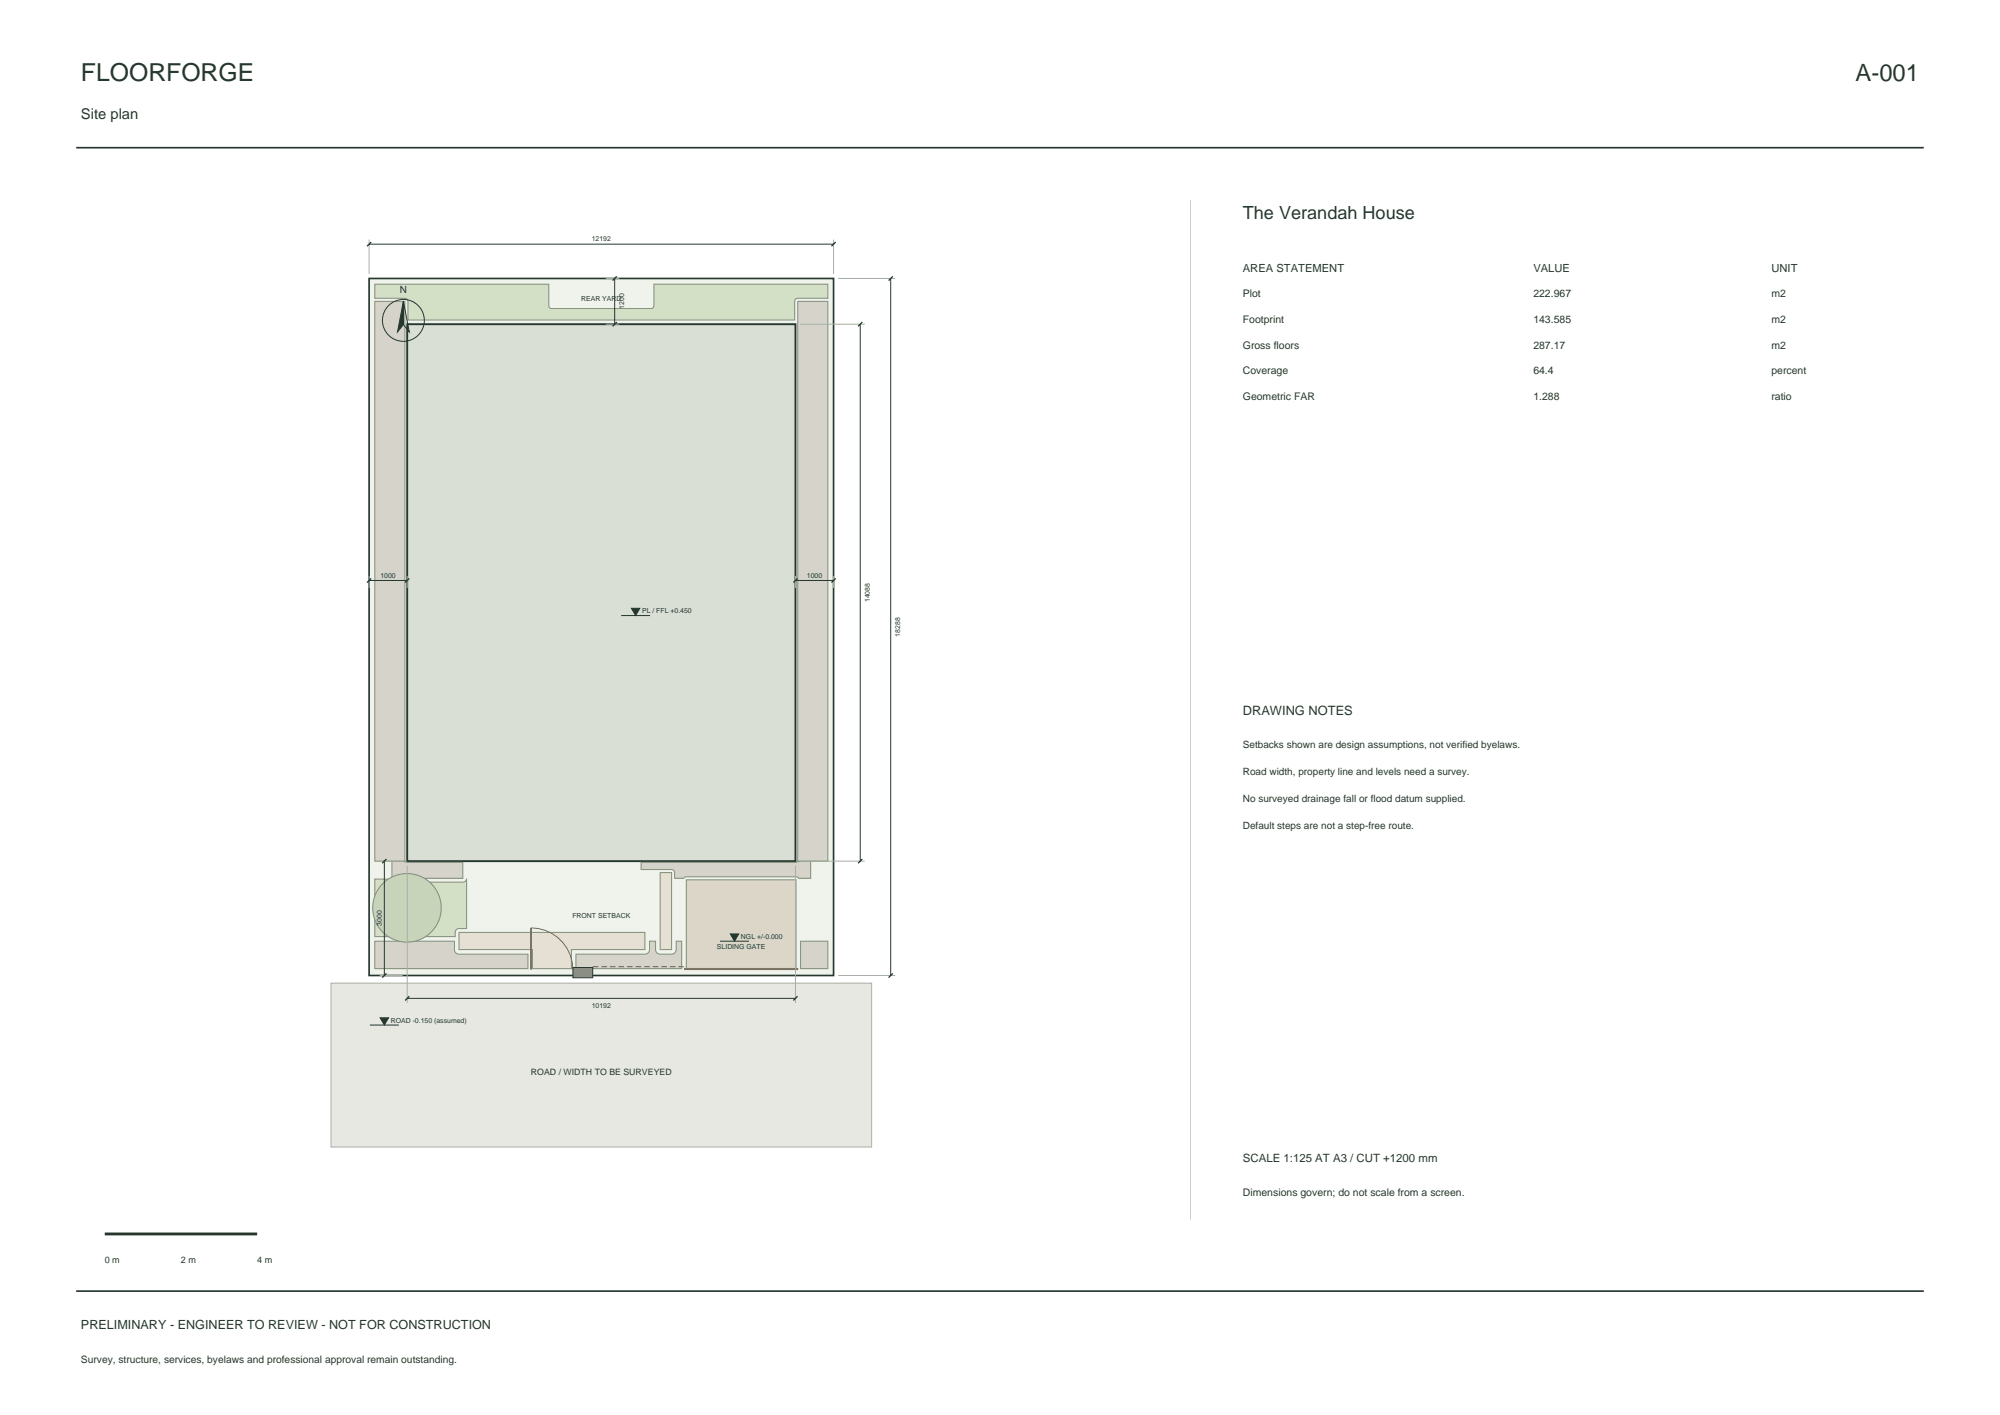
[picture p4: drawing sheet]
<svg xmlns="http://www.w3.org/2000/svg" width="420mm" height="297mm" viewBox="0 0 420 297" stroke-linecap="round" stroke-linejoin="round" font-family="sans-serif">
<path d="M16 31h388M16 271h388" fill="none" stroke="#25372f" stroke-width=".35"/>
<path d="M77.5 58.4h97.5v146.4h-97.5z" fill-rule="evenodd" fill="#f0f3eb" stroke="#25372f" stroke-width=".35"/>
<path d="M85.5 68h81.5v112.8h-81.5z" fill-rule="evenodd" fill="#dadfd6" stroke="#25372f" stroke-width=".4"/>
<path d="M69.5 206.4h113.5v34.4h-113.5z" fill-rule="evenodd" fill="#e8e8e2" stroke="#a8afa4" stroke-width=".21"/>
<g fill="#e5e0d3" stroke="#819076" stroke-width=".21">
<path d="M96.4 195.7h39v3.6h-15.4v4h-8.2v-4h-15.4z" fill-rule="evenodd"/>
<path d="M138.6 183.2h2.4v16.1h-2.4z" fill-rule="evenodd"/>
</g>
<path d="M144.1 184.7h23.1v18.6h-23.1z" fill-rule="evenodd" fill="#dcd6c8" stroke="#819076" stroke-width=".21"/>
<g fill="#d6d3cb" stroke="#819076" stroke-width=".21">
<path d="M168.1 197.6h5.7v5.7h-5.7z" fill-rule="evenodd"/>
<path d="M121 200.3h14.4a.96 .96 0 0 0 1-1v-1.7h1.3v1.7a.96 .96 0 0 0 .9 1h2.4a.96 .96 0 0 0 1-1v-1.7h1.2v5.7h-22.2z" fill-rule="evenodd"/>
<path d="M78.7 197.6h16.7v1.7a.96 .96 0 0 0 1 1h14.5v3h-32.2z" fill-rule="evenodd"/>
<path d="M134.6 181h32.7v-.2h2.9v3.6h-2.5l-.5-.4h-23.1l-.5 .4h-1.9v-1.2a.63 .63 0 0 0-.7-.7h-6.4z" fill-rule="evenodd"/>
<path d="M82.3 180.8h3v.2h11.9v3.4h-14.9z" fill-rule="evenodd"/>
</g>
<path d="M78.7 184.5h2.8l.2 .4 .5 .3h15.1l.5-.3 .2-.4v10.4h-1.6a.79 .79 0 0 0-.8 .8v.9h-16.9z" fill-rule="evenodd" fill="#d4e0c6" stroke="#819076" stroke-width=".21"/>
<circle cx="85.5" cy="190.6" r="7.2" fill="#c8d4ba" stroke="#819076" stroke-width=".21"/>
<g fill="#d6d3cb" stroke="#819076" stroke-width=".21">
<path d="M78.7 63.2h6.3v117.6h-6.3z" fill-rule="evenodd"/>
<path d="M167.5 63.2h6.3v117.6h-6.3z" fill-rule="evenodd"/>
</g>
<path d="M78.7 59.6h36.5v4.5a.63 .63 0 0 0 .7 .7h20.8a.63 .63 0 0 0 .6-.7v-4.5h36.5v3h-6.3a.63 .63 0 0 0-.6 .6v4h-81.2v-4a.63 .63 0 0 0-.7-.6h-6.3z" fill-rule="evenodd" fill="#d4e0c6" stroke="#819076" stroke-width=".21"/>
<path d="M111.5 194.8v8.8" fill="none" stroke="#9e653f" stroke-width=".35"/>
<path d="M111.5 194.8a8.8 8.8 0 0 1 8.8 8.8" fill="none" stroke="#9e653f" stroke-width=".21"/>
<path d="M143.6 203.4h24" fill="none" stroke="#9e653f" stroke-width=".45"/>
<path d="M124.5 202.9h19.1" fill="none" stroke="#9e653f" stroke-width=".21" stroke-dasharray="1.2 .6" stroke-linecap="butt"/>
<path d="M120.3 203.1h4.2v2.1h-4.2z" fill-rule="evenodd" fill="#8f8a80" stroke="#25372f" stroke-width=".21"/>
<g fill="none" stroke="#a8afa4" stroke-width=".21">
<path d="M77.5 50.3v7.2M127.2 58.4h2.8M175 50.3v7.2M176 58.4h12M127.2 68h2.8M168 68h13.6M77.5 120.9v2.5M85.5 120.9v2.5M167 120.9v2.5M175 120.9v2.5M79.8 180.8h4.8M85.5 181.7v28.8"/>
<path d="M167 181.7v28.8M168 180.8h13.6M79.8 204.8h4.8M176 204.8h12"/>
</g>
<g fill="none" stroke="#25372f" stroke-width=".21">
<path d="M77.5 51.2h97.5M129.1 58.4v9.6M187 58.4v146.4M84.7 63.2l1.2 6.5-1.2-1.6zM180.6 68v112.8M77.5 121.8h8M130.4 129.2h6.1M167 121.8h8M80.7 180.8v24M151.2 197.6h6.1M77.7 215.2h6.1M85.5 209.6h81.5"/>
<circle cx="84.7" cy="67.2" r="4.4"/>
</g>
<g fill="none" stroke="#25372f" stroke-width=".28">
<path d="M78 50.8l-.9 .9M129.5 58l-.9 .9M175.5 50.8l-.9 .9M187.5 58l-.9 .9M129.5 67.6l-.9 .9M181.1 67.6l-.9 .9M78 121.4l-.9 .9M86 121.4l-.9 .9M167.5 121.4l-.9 .9M175.5 121.4l-.9 .9M81.2 180.3l-.9 .9M181.1 180.3l-.9 .9"/>
<path d="M81.2 204.3l-.9 .9M86 209.1l-.9 .9M167.5 209.1l-.9 .9M187.5 204.3l-.9 .9"/>
</g>
<g fill="#25372f" stroke="#25372f" stroke-width=".21">
<path d="M79.8 213.6h1.8l-.9 1.6z"/>
<path d="M153.4 196h1.7l-.9 1.6z"/>
<path d="M132.6 127.7h1.8l-.9 1.5z"/>
<path d="M84.7 63.2v4.9l-1.2 1.6z"/>
</g>
<path d="M250 42v214" fill="none" stroke="#c9d0c7" stroke-width=".21"/>
<path d="M22 259h32" fill="none" stroke="#25372f" stroke-width=".6"/>
<text font-size="5.2" fill="#25372f" x="17" y="17">FLOORFORGE</text>
<text font-size="5" fill="#25372f" x="389.7" y="17">A-001</text>
<text font-size="3.8" fill="#25372f" x="261" y="46">The Verandah House</text>
<text font-size="3.1" fill="#25372f" x="17" y="25">Site plan</text>
<text font-size="2.7" fill="#25372f" x="261" y="150">DRAWING NOTES</text>
<text font-size="2.6" fill="#25372f" x="17" y="279">PRELIMINARY - ENGINEER TO REVIEW - NOT FOR CONSTRUCTION</text>
<text font-size="2.4" fill="#25372f" x="261" y="244">SCALE 1:125 AT A3 / CUT +1200 mm</text>
<g font-size="2.3" fill="#25372f">
<text x="261" y="57">AREA STATEMENT</text>
<text x="322" y="57">VALUE</text>
<text x="372" y="57">UNIT</text>
</g>
<g font-size="2.2" fill="#25372f">
<text x="261" y="62.4">Plot</text>
<text x="322" y="62.4">222.967</text>
<text x="372" y="62.4">m2</text>
<text x="261" y="67.8">Footprint</text>
<text x="322" y="67.8">143.585</text>
<text x="372" y="67.8">m2</text>
<text x="261" y="73.2">Gross floors</text>
<text x="322" y="73.2">287.17</text>
<text x="372" y="73.2">m2</text>
<text x="261" y="78.6">Coverage</text>
<text x="322" y="78.6">64.4</text>
<text x="372" y="78.6">percent</text>
<text x="261" y="84">Geometric FAR</text>
<text x="322" y="84">1.288</text>
<text x="372" y="84">ratio</text>
<text x="261" y="251">Dimensions govern; do not scale from a screen.</text>
</g>
<g font-size="2.1" fill="#25372f">
<text x="84" y="61.5">N</text>
<text x="261" y="157">Setbacks shown are design assumptions, not verified byelaws.</text>
<text x="261" y="162.7">Road width, property line and levels need a survey.</text>
<text x="261" y="168.4">No surveyed drainage fall or flood datum supplied.</text>
<text x="261" y="174.1">Default steps are not a step-free route.</text>
<text x="17" y="286">Survey, structure, services, byelaws and professional approval remain outstanding.</text>
</g>
<g font-size="1.9" fill="#25372f">
<text x="22" y="265">0 m</text>
<text x="38" y="265">2 m</text>
<text x="54" y="265">4 m</text>
</g>
<text font-size="1.8" fill="#25372f" x="111.5" y="225.6">ROAD / WIDTH TO BE SURVEYED</text>
<g font-size="1.4" fill="#25372f">
<text x="124.3" y="50.7">12192</text>
<text x="122.1" y="63.2">REAR YARD</text>
<text x="131.1" y="64.9" transform="rotate(-90 131.1 64.9)">1200</text>
<text x="79.9" y="121.3">1000</text>
<text x="169.4" y="121.3">1000</text>
<text x="134.8" y="128.7">PL / FFL +0.450</text>
<text x="182.6" y="126.4" transform="rotate(-90 182.6 126.4)">14088</text>
<text x="189" y="133.6" transform="rotate(-90 189 133.6)">18288</text>
<text x="80.2" y="194.4" transform="rotate(-90 80.2 194.4)">3000</text>
<text x="120.2" y="192.8">FRONT SETBACK</text>
<text x="155.6" y="197.1">NGL +/-0.000</text>
<text x="150.6" y="199.2">SLIDING GATE</text>
<text x="82.1" y="214.7">ROAD -0.150 (assumed)</text>
<text x="124.3" y="211.6">10192</text>
</g>
</svg>
